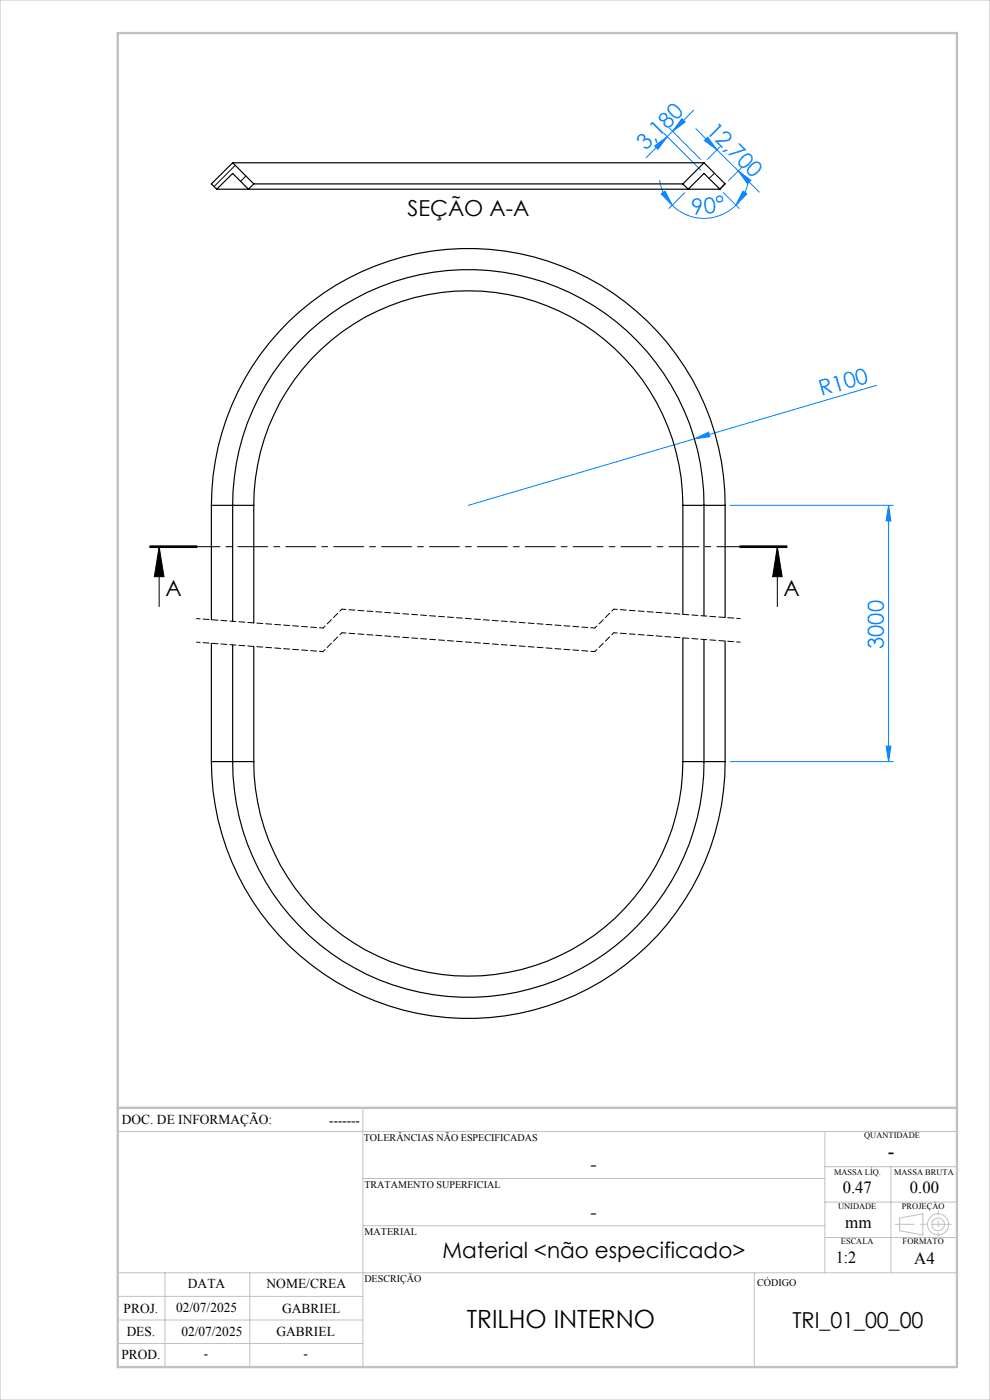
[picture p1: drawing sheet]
<svg xmlns="http://www.w3.org/2000/svg" width="210mm" height="297mm" viewBox="0 0 210 297" stroke-linecap="round" stroke-linejoin="round" font-family="sans-serif">
<path d="M31.8 116.2h10zM31.8 116h10M31.8 115.8h10M33.8 116l1 6.3h-2.1zM33.8 116v12.7M156.9 116h10M156.9 115.8h10M156.9 116.2h10M164.9 116l1 6.3h-2zM164.9 116v12.7" fill="none" stroke="#000" stroke-width=".21"/>
<g fill="none" stroke="#c0c0c0" stroke-width=".21">
<path d="M0 0h210v297h-210zM77 235v55M25 240h178M77 250h98M175 240v30M175 255h28M175 247.5h28M189 247.5v22.5M190.8 258.4l5-.9v4.5l-5-.9zM25 275h52M25 270h178M35 270v20"/>
<path d="M53 270v20M77 260h98M160 270v20M175 262.5h28M25 285h52M25 280h52"/>
<circle cx="199" cy="259.7" r="1.34"/>
<circle cx="199" cy="259.7" r="2.25"/>
</g>
<g fill="none" stroke="#0080ff" stroke-width=".21">
<path d="M138.9 31l2.6-2-1.9 2.7zM139.9 38.2a9.4 9.4 0 0 0 2.7 5.3M140.8 28.3l7.8 7.8M142 27.2l6.6 6.6M144.6 25.2l.7 .7-2.6 2zM147.1 23.4l-10 10.1M147.6 27.3l4.5 4.5M150.1 29.1l2 2.7-2.7-2zM152.1 31.8l4.5 4.5M152.8 31.1l-2.8 2.7M156.6 36.3l2.7 1.9-.7 .8zM156.6 36.3l4.5 4.5"/>
<path d="M157.3 35.6l-2.7 2.7M158.8 38.2a9.4 9.4 0 0 1-2.7 5.3M140.3 41.1l.8-.5 1.5 2.9zM142.6 43.5a9.5 9.5 0 0 0 13.5 0M145.3 40.8l-3.4 3.4M153.4 40.8l3.4 3.4M157.6 40.6l.8 .5-2.3 2.4zM147.3 93.1l3-1.4 .3 .9zM185.9 81.7l-86.6 25.5M154.8 107.2h34.7M188.5 107.2l.5 3.3h-1zM188.5 107.2v54.4"/>
<path d="M188 158.3h1l-.5 3.3zM154.8 161.6h34.7"/>
</g>
<path d="M166.9 116h-135.1" fill="none" stroke="#000" stroke-width=".21" stroke-dasharray="6.3 1.3 1.3 1.3" stroke-dashoffset="1.6"/>
<path d="M68.5 138.2l-26.8-2M68.5 133.2l-26.8-2M157 136.2l-26.8-2M157 131.2l-26.8-2" fill="none" stroke="#000" stroke-width=".21" stroke-dasharray="1.3 .6" stroke-dashoffset=".5"/>
<path d="M72.5 134.2l-4 4M72.5 129.2l-4 4M130.2 134.2l-4 4M130.2 129.2l-4 4" fill="none" stroke="#000" stroke-width=".21" stroke-dasharray="1.3 .6" stroke-dashoffset=".7"/>
<path d="M126.2 138.2l-53.7-4M126.2 133.2l-53.7-4" fill="none" stroke="#000" stroke-width=".21" stroke-dasharray="1.3 .6" stroke-dashoffset=".4"/>
<path d="M201.8 259.7h-11.9" fill="none" stroke="#c0c0c0" stroke-width=".21" stroke-dasharray="15.2 1.3 1.3 1.3" stroke-dashoffset="11.2"/>
<path d="M199 256.9v5.4" fill="none" stroke="#c0c0c0" stroke-width=".21" stroke-dasharray="15.2 1.3 1.3 1.3" stroke-dashoffset="14.4"/>
<path d="M25 7h178v283h-178zM25 235h178" fill="none" stroke="#c0c0c0" stroke-width=".5"/>
<path d="M164.9 116l1 6.3h-2zM33.8 116l1 6.3h-2.1z" fill="#000"/>
<g fill="#0080ff">
<path d="M147.3 93.1l3-1.4 .3 .9z"/>
<path d="M156.6 36.3l2.7 1.9-.7 .8zM150.1 29.1l2 2.7-2.7-2z"/>
<path d="M140.3 41.1l.8-.5 1.5 2.9zM157.6 40.6l.8 .5-2.3 2.4z"/>
<path d="M138.9 31l2.6-2-1.9 2.7zM144.6 25.2l.7 .7-2.6 2z"/>
<path d="M188.5 107.2l.5 3.3h-1zM188 158.3h1l-.5 3.3z"/>
</g>
<g fill="none" stroke="#000" stroke-width=".25">
<path d="M49.4 34.5h99.9M49.4 34.5l-4.6 4.5 1.2 1.1M49.4 34.5l4.4 4.5M53.8 39h91.1M53.8 39l-1.1 1.1M144.9 39l1.1 1.1M149.3 34.5l4.5 4.5-1.1 1.1M149.3 34.5l-4.4 4.5M46 40.1h6.7M46 40.1l3.4-3.3 3.3 3.3M52.7 40.1h93.3M146 40.1h6.7"/>
<path d="M146 40.1l3.3-3.3 3.4 3.3M44.8 107.2a54.5 54.5 0 0 1 54.5-54.5 54.5 54.5 0 0 1 54.5 54.5M44.8 107.2h9M44.8 107.2v24.3M53.8 107.2a45.5 45.5 0 0 1 45.5-45.5 45.5 45.5 0 0 1 45.6 45.5M53.8 107.2v24.9M144.9 107.2h8.9M144.9 107.2v23.1M153.8 107.2v23.8M44.8 136.5v25.1M53.8 137.2v24.4M144.9 135.4v26.2"/>
<path d="M149.3 130.7v-23.5a50 50 0 0 0-50-50 50 50 0 0 0-49.9 50v24.6M149.3 135.7v25.9a50 50 0 0 1-50 50 50 50 0 0 1-49.9-50v-24.8M153.8 136v25.6M44.8 161.6a54.5 54.5 0 0 0 54.5 54.5 54.5 54.5 0 0 0 54.5-54.5M44.8 161.6h9M53.8 161.6a45.5 45.5 0 0 0 45.5 45.5 45.5 45.5 0 0 0 45.6-45.5M144.9 161.6h8.9"/>
</g>
<path d="M49.9 35.1l-4.5 4.5M52.1 37.4l-1.1 1.1M151.6 36.8l-1.2 1M153.8 39l-1.2 1.1" fill="none" stroke="#000" stroke-width=".21"/>
<text font-size="5.3" x="99" y="281.7">TRILHO INTERNO</text>
<g font-size="4.7" fill="#0080ff">
<text x="149.7" y="27.9" transform="rotate(45 149.7 27.9)">12,700</text>
<text x="137" y="32.1" transform="rotate(-45 137 32.1)">3,180</text>
<text x="146.9" y="45.7" transform="rotate(-7 146.9 45.7)">90°</text>
<text x="174.3" y="84.1" transform="rotate(-16 174.3 84.1)">R100</text>
<text x="187.5" y="137.7" transform="rotate(-90 187.5 137.7)">3000</text>
</g>
<g font-size="4.7">
<text x="86.4" y="45.8">SEÇÃO A-A</text>
<text x="35.1" y="126.5">A</text>
<text x="166.2" y="126.5">A</text>
<text x="93.9" y="266.8">Material &lt;não especificado&gt;</text>
<text x="168.1" y="281.7">TRI_01_00_00</text>
</g>
<text font-size="4.3" x="188.3" y="245.8">-</text>
<g font-size="4">
<text x="125.2" y="248.4">-</text>
<text x="125.2" y="258.6">-</text>
</g>
<g font-size="3.6">
<text x="178.8" y="253.1">0.47</text>
<text x="193" y="253.1">0.00</text>
<text x="179.3" y="260.6">mm</text>
<text x="177.3" y="267.9">1:2</text>
<text x="193.9" y="268.1">A4</text>
</g>
<g font-size="2.9">
<text x="25.9" y="238.4">DOC. DE INFORMAÇÃO:</text>
<text x="69.8" y="238.6">-------</text>
<text x="39.9" y="273.2">DATA</text>
<text x="56.5" y="273.2">NOME/CREA</text>
<text x="26.2" y="278.6">PROJ.</text>
<text x="37.4" y="278.2">02/07/2025</text>
<text x="59.8" y="278.6">GABRIEL</text>
<text x="26.9" y="283.4">DES.</text>
<text x="38.5" y="283.4">02/07/2025</text>
<text x="58.7" y="283.4">GABRIEL</text>
<text x="25.7" y="288.3">PROD.</text>
<text x="43.3" y="288">-</text>
<text x="64.4" y="288">-</text>
</g>
<g font-size="2.2">
<text x="77.2" y="242.1">TOLERÂNCIAS NÃO ESPECIFICADAS</text>
<text x="77.3" y="251.9">TRATAMENTO SUPERFICIAL</text>
<text x="77.3" y="261.9">MATERIAL</text>
<text x="77.3" y="272.1">DESCRIÇÃO</text>
<text x="160.6" y="272.8">CÓDIGO</text>
</g>
<g font-size="1.8">
<text x="183.3" y="241.4">QUANTIDADE</text>
<text x="176.9" y="249.2">MASSA LÍQ.</text>
<text x="189.7" y="249.2">MASSA BRUTA</text>
<text x="177.8" y="256.5">UNIDADE</text>
<text x="191.3" y="256.5">PROJEÇÃO</text>
<text x="178.4" y="264">ESCALA</text>
<text x="191.5" y="264">FORMATO</text>
</g>
</svg>
